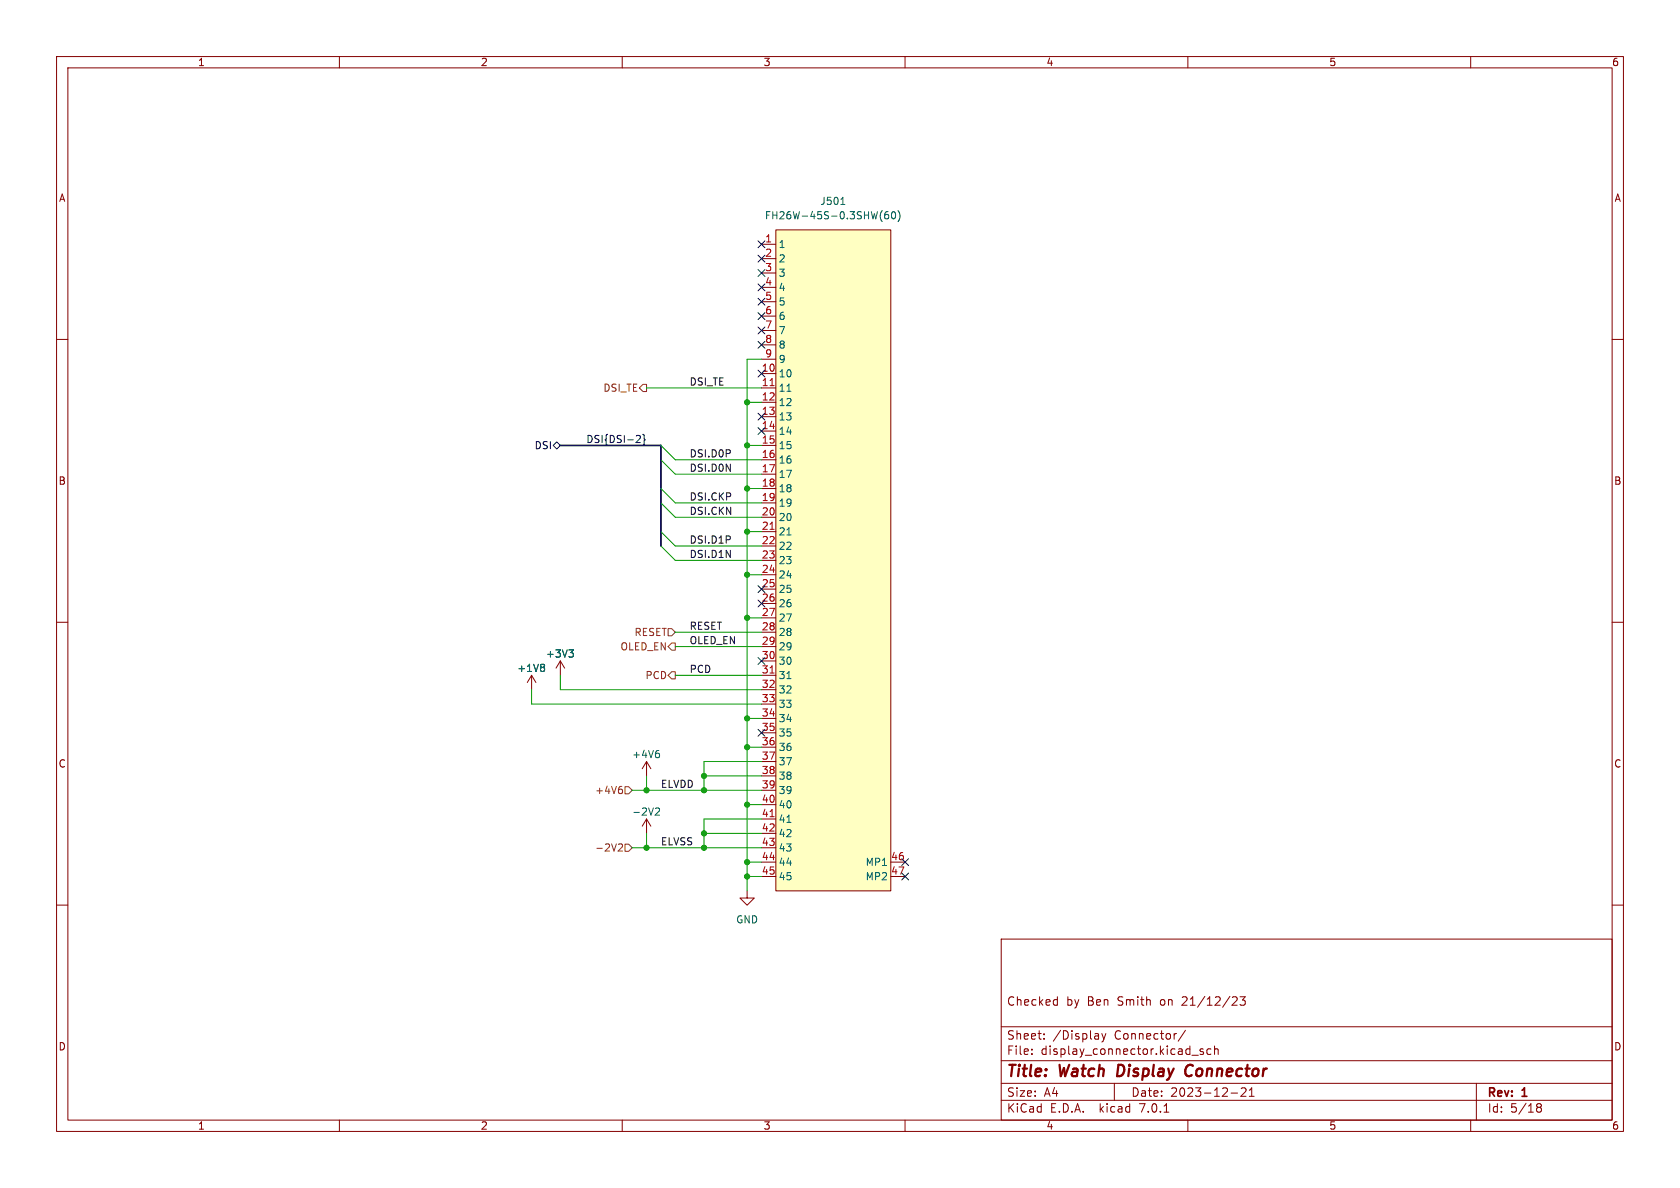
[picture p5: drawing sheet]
<svg xmlns="http://www.w3.org/2000/svg" width="297mm" height="210mm" viewBox="0 0 297 210" stroke-linecap="round" stroke-linejoin="round" font-family="sans-serif">
<g fill="none" stroke="#840000" stroke-width=".18">
<path d="M10 10h277v190h-277zM12 12h273v186h-273zM60 10v2M110 10v2M160 10v2M210 10v2M260 10v2M10 60h2M134.6 43.2h2.6M134.6 45.7h2.6M134.6 48.3h2.6M134.6 50.8h2.6"/>
<path d="M134.6 53.3h2.6M134.6 55.9h2.6M134.6 58.4h2.6M137.2 40.6h20.3v116.9h-20.3zM285 60h2M134.6 66h2.6M134.6 68.6h2.6M134.6 71.1h2.6M134.6 73.7h2.6M134.6 76.2h2.6M134.6 78.7h2.6M134.6 61h2.6"/>
<path d="M134.6 63.5h2.6M134.6 81.3h2.6M134.6 83.8h2.6M134.6 86.4h2.6M134.6 88.9h2.6M134.6 91.4h2.6M134.6 94h2.6M134.6 96.5h2.6M134.6 99.1h2.6M10 110h2M94 119.4l-.8 1.3M94 119.4v2.5"/>
<path d="M94 119.4l.7 1.3M99.1 116.8l-.8 1.3M99.1 116.8v2.6M99.1 116.8l.7 1.3M134.6 101.6h2.6M134.6 104.1h2.6M134.6 106.7h2.6M134.6 109.2h2.6M134.6 111.8h2.6M134.6 114.3h2.6M134.6 116.8h2.6M134.6 119.4h2.6"/>
<path d="M285 110h2M114.3 134.6l-.8 1.3M114.3 134.6v2.6M114.3 134.6l.8 1.3M134.6 121.9h2.6M134.6 124.5h2.6M134.6 127h2.6M134.6 129.5h2.6M134.6 132.1h2.6M134.6 134.6h2.6M134.6 137.2h2.6M134.6 139.7h2.6"/>
<path d="M10 160h2M114.3 144.8v2.5M114.3 144.8l-.8 1.3M114.3 144.8l.8 1.3M132.1 157.5v1.3h1.2l-1.2 1.2-1.3-1.2h1.3M134.6 142.2h2.6M134.6 144.8h2.6M134.6 147.3h2.6M134.6 149.9h2.6M134.6 152.4h2.6M134.6 154.9h2.6M157.5 152.4h2.5"/>
<path d="M157.5 154.9h2.5M285 160h2M177 166h108v32h-108zM186.8 176.7l.1 .1M186.9 176.2v1.5M186.9 177.6l-.1 .1M217.9 176.3l.5-.1 .2 .1 .1 .3-.9 1.1h.9M219.2 176.2h.9l-.5 .6 .5 .1v.7l-.2 .1h-.5l-.2-.1M60 198v2M110 198v2M160 198v2M177 194.5h108"/>
<path d="M177 191.5h108M177 187.5h108M177 181.5h108M182.4 186.3v.1M182.4 185.5v.1M184.6 183.6v.1M184.6 182.8v.1M194.8 182.7l.3 1M195.1 183.7l-.1 .4-.2 .1M195.5 182.7l-.4 1M197 191.5v3M205.8 196.6h.8"/>
<path d="M209.6 182.1l-1.3 2M210 198v2M210.7 186.5h1.2M212.7 185.5l-.3-.1-.3 .2 .1 .2 .5 .2v.3h-.6M214.1 185.5l-.5-.1-.2 .3v.4l.1 .2h.6M214.7 185.5l.2-.1 .4 .1 .1 .9M214.7 184.9v1.5M217.6 193.2h1.2M219.4 192.4l.6-.1 .2 .1 .1 .3-.9 1.1h.9M220.9 193.8h.8M220.9 192.7l.4-.4v1.5M260 198v2"/>
<path d="M261 191.5v6.5M271.7 195.6l.2 .1M271.7 195.2l.2-.1 .5 .1 .1 .3-.3 .2M271.9 195.7h.3M271.9 195.7l-.2 .2M272.2 195.7l.3 .3-.1 .5-.2 .1-.5-.1"/>
</g>
<path d="M210.3 188.2a1.2 1.2 0 0 0-.5 1.9l.5 .1" fill="none" stroke="#840000" stroke-width=".4"/>
<path d="M148.7 36.1h.7M155.7 38.6l.3 .6M156 37.2l-.3 .6M157 37.4l-.4 .1a.85 .85 0 0 0 0 1.2l.5-.1v-.5l-.2-.2-.4 .1-.1 .1M157.7 37.5l.2-.1a.68 .68 0 0 1 .4 .7 .68 .68 0 0 1-.4 .6l-.2-.1-.1-.4zM158.7 37.2a1.46 1.46 0 0 1 0 2M96 117.4l.3 .3-.3 .3 .3 .2v.3l-.3 .2M100.6 114.9h.8l-.5 .5M101.1 115.4l.3 .2v.3l-.3 .3M116.2 132.7h.3M116.4 133.2l.2 .2v.3l-.2 .2M115.9 142.9l.5-.1 .2 .4-.8 .9h.8" fill="none" stroke="#006464" stroke-width=".18"/>
<path d="M137.2 40.6h20.3v116.9h-20.3z" fill="#ffffc2" stroke="#ffffc2" stroke-width=".18"/>
<path d="M136.1 68.2h.8M136.1 93.6h.8M136.1 119h.8M136.1 144.4h.8" fill="none" stroke="#a90000" stroke-width=".18"/>
<path d="M113.7 67.9h.6v1.3h-.6l-.7-.6zM118.1 111.1h.6l.7 .7-.7 .6h-.6zM118.7 118.7h.7v1.3h-.7l-.6-.6zM118.7 113.7h.7v1.2h-.7l-.6-.6zM109.7 139h.2M109.8 139.5l.3 .2v.3l-.3 .3M110.5 139.1h.6l.7 .6-.7 .6h-.6zM109.3 149.3l.5-.1 .3 .3-.8 .9h.8M110.5 149.2h.6l.7 .7-.7 .6h-.6z" fill="none" stroke="#725600" stroke-width=".18"/>
<g fill="none" stroke="#000084" stroke-width=".18">
<path d="M134 45.1l1.2 1.2M134 47.7l1.2 1.2M134 52.7l1.2 1.2M134 57.8l1.2 1.2M134 50.2l1.2 1.2M134 42.6l1.2 1.2M134 55.3l1.2 1.2M135.2 45.1l-1.2 1.2M135.2 47.7l-1.2 1.2M135.2 52.7l-1.2 1.2M135.2 57.8l-1.2 1.2M135.2 50.2l-1.2 1.2"/>
<path d="M135.2 42.6l-1.2 1.2M135.2 55.3l-1.2 1.2M97.8 78.7l.6-.6 .7 .6-.7 .7zM112.7 77h.4l.1 .3-.8 .9h.8M113.6 76.8l.3 .2v.6l.2 .2-.2 .1v.6l-.3 .2M134 65.4l1.2 1.2M134 60.4l1.2 1.2M134 73.1l1.2 1.2M134 75.6l1.2 1.2M135.2 65.4l-1.2 1.2M135.2 60.4l-1.2 1.2M135.2 73.1l-1.2 1.2"/>
<path d="M135.2 75.6l-1.2 1.2M134 103.5l1.2 1.2M134 106.1l1.2 1.2M134 116.2l1.2 1.2M135.2 103.5l-1.2 1.2M135.2 106.1l-1.2 1.2M135.2 116.2l-1.2 1.2M134 128.9l1.2 1.2M135.2 128.9l-1.2 1.2M159.4 151.8l1.2 1.2M159.4 154.3l1.2 1.2M160.6 151.8l-1.2 1.2"/>
<path d="M160.6 154.3l-1.2 1.2"/>
</g>
<path d="M99.1 78.7h17.7v17.8" fill="none" stroke="#000084" stroke-width=".3"/>
<g fill="none" stroke="#009600" stroke-width=".18">
<path d="M114.3 68.6h20.3M116.8 78.7l2.6 2.6h15.2M132.1 78.7h2.5M132.1 71.1h2.5M134.6 63.5h-2.5v94M116.8 86.4l2.6 2.5h15.2M116.8 81.3l2.6 2.5h15.2M116.8 88.9l2.6 2.5h15.2M116.8 94l2.6 2.5h15.2M116.8 96.5l2.6 2.6h15.2M132.1 94h2.5M132.1 86.4h2.5"/>
<path d="M99.1 119.4v2.5h35.5M119.4 119.4h15.2M119.4 114.3h15.2M119.4 111.8h15.2M132.1 101.6h2.5M132.1 109.2h2.5M94 121.9v2.6h40.6M111.8 139.7h22.8M114.3 137.2v2.5M124.5 137.2h10.1M132.1 132.1h2.5M132.1 127h2.5"/>
<path d="M134.6 134.6h-10.1v5.1M111.8 149.9h22.8M114.3 147.3v2.6M124.5 147.3h10.1M132.1 142.2h2.5M132.1 152.4h2.5M132.1 154.9h2.5M134.6 144.8h-10.1v5.1"/>
</g>
<g fill="#009600" stroke="#009600" stroke-width=".18">
<circle cx="124.5" cy="137.2" r=".46"/>
<circle cx="132.1" cy="154.9" r=".46"/>
<circle cx="124.5" cy="149.9" r=".46"/>
<circle cx="132.1" cy="142.2" r=".46"/>
<circle cx="132.1" cy="152.4" r=".46"/>
<circle cx="124.5" cy="147.3" r=".46"/>
<circle cx="124.5" cy="139.7" r=".46"/>
<circle cx="114.3" cy="139.7" r=".46"/>
<circle cx="132.1" cy="132.1" r=".46"/>
<circle cx="114.3" cy="149.9" r=".46"/>
<circle cx="132.1" cy="78.7" r=".46"/>
<circle cx="132.1" cy="94" r=".46"/>
<circle cx="132.1" cy="86.4" r=".46"/>
<circle cx="132.1" cy="101.6" r=".46"/>
<circle cx="132.1" cy="127" r=".46"/>
<circle cx="132.1" cy="109.2" r=".46"/>
<circle cx="132.1" cy="71.1" r=".46"/>
</g>
<g font-size="2.8" fill="#840000">
<text x="178" y="190.8">Title:</text>
<text x="187.4" y="190.8">Watch</text>
<text x="198.2" y="190.8">Display</text>
<text x="210.8" y="190.8">Connector</text>
</g>
<g font-size="2.1" fill="#840000">
<text x="178" y="177.9">Checked</text>
<text x="188.5" y="177.9">by</text>
<text x="192.2" y="177.9">Ben</text>
<text x="197.6" y="177.9">Smith</text>
<text x="205.2" y="177.9">on</text>
<text x="209.1" y="177.9">21/12/23</text>
<text x="178" y="183.9">Sheet:</text>
<text x="186.2" y="183.9">/Display</text>
<text x="197" y="183.9">Connector/</text>
<text x="178" y="186.6">File:</text>
<text x="184" y="186.6">display_connector.kicad_sch</text>
<text x="178" y="196.8">KiCad</text>
<text x="178" y="194">Size:</text>
<text x="184.6" y="194">A4</text>
<text x="185.7" y="196.8">E.D.A.</text>
<text x="194.4" y="196.8">kicad</text>
<text x="200" y="194">Date:</text>
<text x="201.5" y="196.8">7.0.1</text>
<text x="206.9" y="194">2023-12-21</text>
<text x="263" y="194.2">Rev:</text>
<text x="263" y="196.8">Id:</text>
<text x="267" y="196.8">5/18</text>
<text x="269.2" y="194.2">1</text>
</g>
<g font-size="1.8" fill="#840000">
<text x="35" y="11.8">1</text>
<text x="85" y="11.8">2</text>
<text x="135" y="11.8">3</text>
<text x="185" y="11.8">4</text>
<text x="235" y="11.8">5</text>
<text x="285" y="11.8">6</text>
<text x="10.4" y="35.8">A</text>
<text x="285.4" y="35.8">A</text>
<text x="10.3" y="85.8">B</text>
<text x="285.3" y="85.8">B</text>
<text x="10.3" y="135.8">C</text>
<text x="285.3" y="135.8">C</text>
<text x="10.3" y="185.8">D</text>
<text x="285.3" y="185.8">D</text>
<text x="35" y="199.8">1</text>
<text x="85" y="199.8">2</text>
<text x="135" y="199.8">3</text>
<text x="185" y="199.8">4</text>
<text x="235" y="199.8">5</text>
<text x="285" y="199.8">6</text>
</g>
<g font-size="1.8" fill="#006464">
<text x="135.2" y="38.9">FH26W-45S-0.3SHW(60)</text>
<text x="145" y="36.4">J501</text>
<text x="137.7" y="44">1</text>
<text x="137.7" y="46.5">2</text>
<text x="137.7" y="49.1">3</text>
<text x="137.7" y="51.6">4</text>
<text x="137.7" y="54.2">5</text>
<text x="137.7" y="56.7">6</text>
<text x="137.7" y="59.2">7</text>
<text x="137.7" y="61.8">8</text>
<text x="137.7" y="64.3">9</text>
<text x="137.7" y="66.9">10</text>
<text x="137.7" y="69.4">11</text>
<text x="137.7" y="71.9">12</text>
<text x="137.7" y="74.5">13</text>
<text x="137.7" y="77">14</text>
<text x="137.7" y="79.6">15</text>
<text x="137.7" y="82.1">16</text>
<text x="137.7" y="84.6">17</text>
<text x="137.7" y="87.2">18</text>
<text x="137.7" y="89.7">19</text>
<text x="137.7" y="92.3">20</text>
<text x="137.7" y="94.8">21</text>
<text x="137.7" y="97.3">22</text>
<text x="137.7" y="99.9">23</text>
<text x="137.7" y="102.4">24</text>
<text x="137.7" y="105">25</text>
<text x="137.7" y="107.5">26</text>
<text x="137.7" y="110">27</text>
<text x="137.7" y="112.6">28</text>
<text x="91.4" y="118.9">+1V8</text>
<text x="96.5" y="116.4">+3V3</text>
<text x="137.7" y="115.1">29</text>
<text x="137.7" y="117.7">30</text>
<text x="137.7" y="120.2">31</text>
<text x="137.7" y="122.7">32</text>
<text x="137.7" y="125.3">33</text>
<text x="137.7" y="127.8">34</text>
<text x="137.7" y="130.4">35</text>
<text x="111.7" y="134.2">+4V6</text>
<text x="137.7" y="132.9">36</text>
<text x="137.7" y="135.4">37</text>
<text x="137.7" y="138">38</text>
<text x="137.7" y="140.5">39</text>
<text x="137.7" y="143.1">40</text>
<text x="111.7" y="144.3">-2V2</text>
<text x="137.7" y="145.6">41</text>
<text x="137.7" y="148.1">42</text>
<text x="137.7" y="150.7">43</text>
<text x="137.7" y="153.2">44</text>
<text x="137.7" y="155.8">45</text>
<text x="152.9" y="153.2">MP1</text>
<text x="152.9" y="155.8">MP2</text>
<text x="130.1" y="163.4">GND</text>
</g>
<g font-size="1.8" fill="#a90000">
<text x="135.2" y="42.9">1</text>
<text x="135.2" y="45.5">2</text>
<text x="135.2" y="48">3</text>
<text x="135.2" y="50.5">4</text>
<text x="135.2" y="53.1">5</text>
<text x="135.2" y="55.6">6</text>
<text x="135.2" y="58.2">7</text>
<text x="134.6" y="65.8">10</text>
<text x="135.2" y="60.7">8</text>
<text x="135.2" y="63.2">9</text>
<text x="134.6" y="68.3">11</text>
<text x="134.6" y="70.9">12</text>
<text x="134.6" y="73.4">13</text>
<text x="134.6" y="75.9">14</text>
<text x="134.6" y="78.5">15</text>
<text x="134.6" y="81">16</text>
<text x="134.6" y="83.6">17</text>
<text x="134.6" y="86.1">18</text>
<text x="134.6" y="88.6">19</text>
<text x="134.6" y="91.2">20</text>
<text x="134.6" y="93.7">21</text>
<text x="134.6" y="96.3">22</text>
<text x="134.6" y="98.8">23</text>
<text x="134.6" y="101.3">24</text>
<text x="134.6" y="103.9">25</text>
<text x="134.6" y="106.4">26</text>
<text x="134.6" y="109">27</text>
<text x="134.6" y="111.5">28</text>
<text x="134.6" y="114">29</text>
<text x="134.6" y="116.6">30</text>
<text x="134.6" y="119.1">31</text>
<text x="134.6" y="121.7">32</text>
<text x="134.6" y="124.2">33</text>
<text x="134.6" y="126.7">34</text>
<text x="134.6" y="129.3">35</text>
<text x="134.6" y="131.8">36</text>
<text x="134.6" y="134.4">37</text>
<text x="134.6" y="136.9">38</text>
<text x="134.6" y="139.4">39</text>
<text x="134.6" y="142">40</text>
<text x="134.6" y="144.5">41</text>
<text x="134.6" y="147.1">42</text>
<text x="134.6" y="149.6">43</text>
<text x="134.6" y="152.1">44</text>
<text x="134.6" y="154.7">45</text>
<text x="157.5" y="152.1">46</text>
<text x="157.5" y="154.7">47</text>
</g>
<g font-size="1.8" fill="#725600">
<text x="106.5" y="69.4">DSI_TE</text>
<text x="112" y="112.6">RESET</text>
<text x="109.6" y="115.1">OLED_EN</text>
<text x="114" y="120.2">PCD</text>
<text x="105.1" y="140.5">+4V6</text>
<text x="105.1" y="150.7">-2V2</text>
</g>
<g font-size="1.8" fill="#0f0f0f">
<text x="121.9" y="68.2">DSI_TE</text>
<text x="121.9" y="83.5">DSI.D0N</text>
<text x="121.9" y="80.9">DSI.D0P</text>
<text x="121.9" y="88.6">DSI.CKP</text>
<text x="121.9" y="91.1">DSI.CKN</text>
<text x="121.9" y="96.2">DSI.D1P</text>
<text x="121.9" y="98.7">DSI.D1N</text>
<text x="121.9" y="111.4">RESET</text>
<text x="121.9" y="114">OLED_EN</text>
<text x="121.9" y="119">PCD</text>
<text x="116.8" y="139.4">ELVDD</text>
<text x="116.8" y="149.5">ELVSS</text>
</g>
<g font-size="1.8" fill="#000084">
<text x="94.4" y="79.6">DSI</text>
<text x="103.5" y="78.4">DSI{DSI-2}</text>
</g>
</svg>
